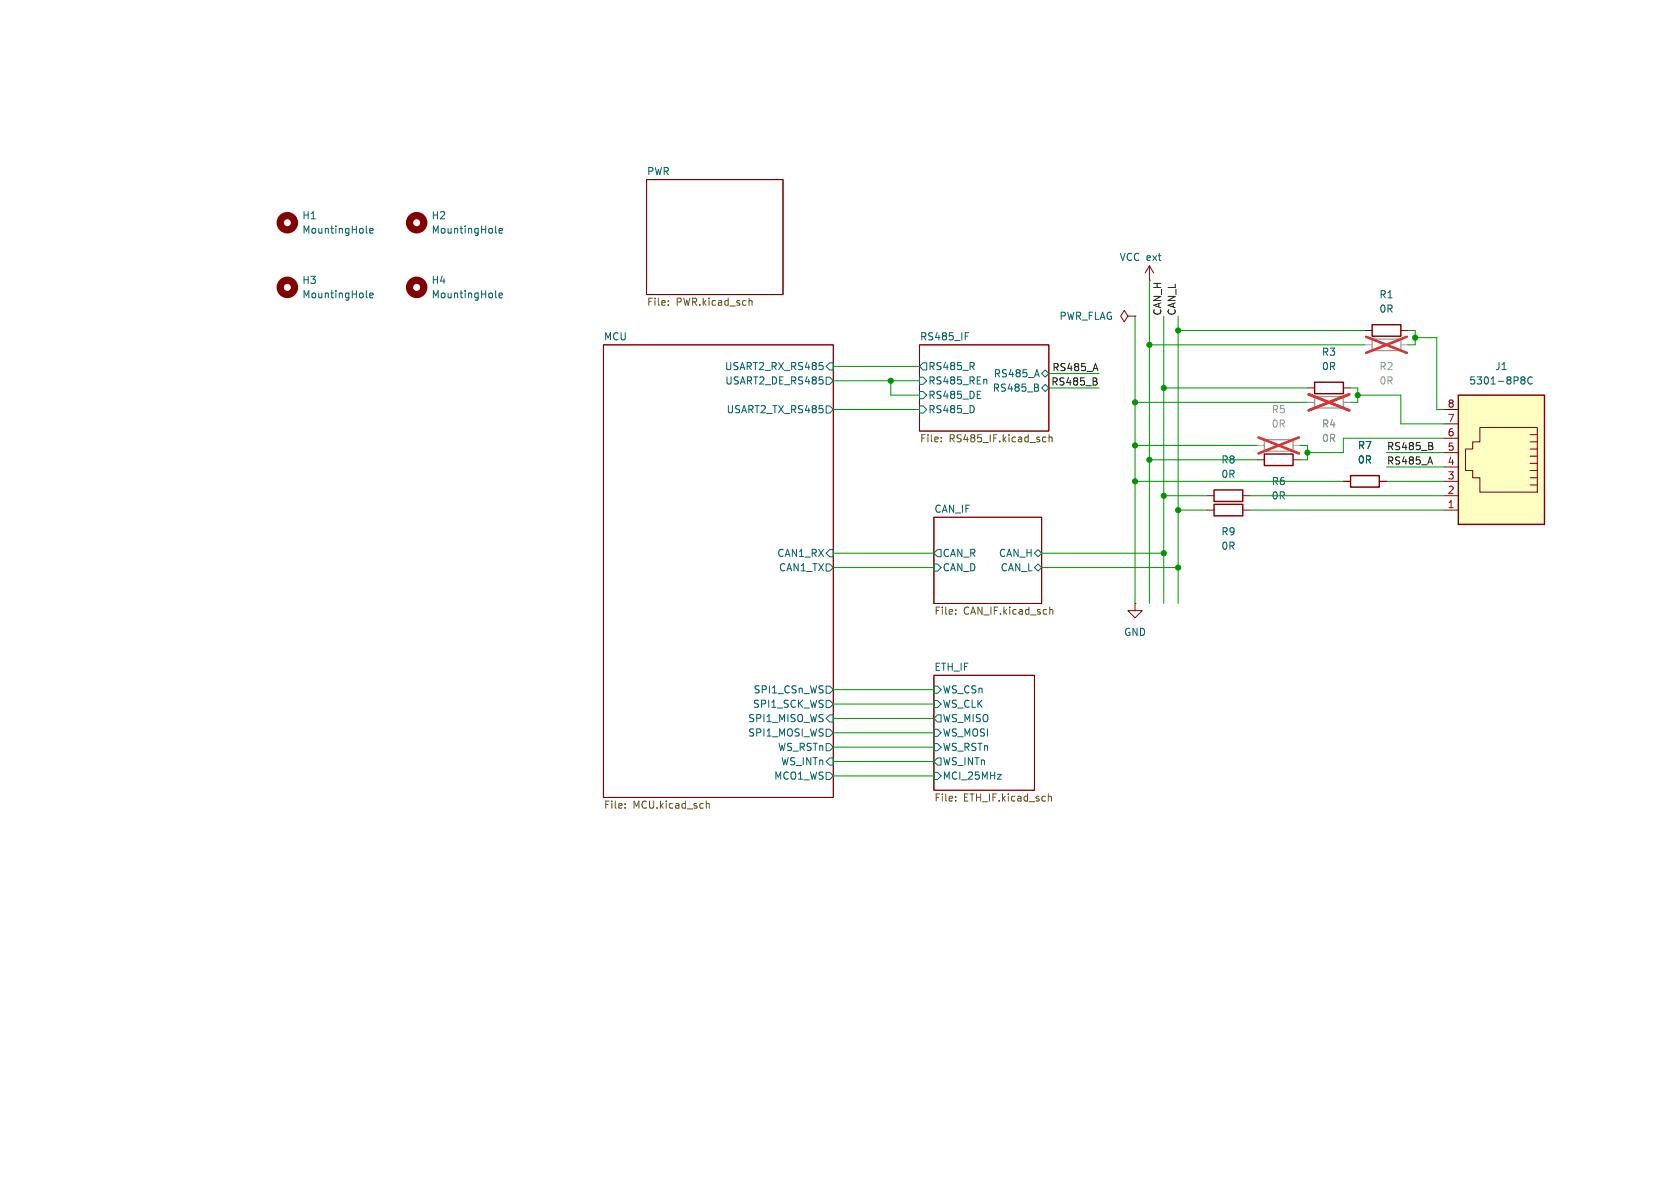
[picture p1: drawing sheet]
<svg xmlns="http://www.w3.org/2000/svg" width="297mm" height="210mm" viewBox="0 0 297 210" stroke-linecap="round" stroke-linejoin="round" font-family="sans-serif">
<path d="M114.3 31.8h24.1v20.3h-24.1zM199.4 55.9l-.6-1-.7 1 .7 1 .6-1h1.3M200.7 55.9h.1M241.3 58.4h1.3M247.6 58.4h1.3M106.7 61h40.6v80h-40.6zM162.6 61h22.8v15.2h-22.8zM165.1 91.4h19v15.3h-19zM165.1 119.4h17.8v20.3h-17.8zM200.7 106.7v1.3h-1.3l1.3 1.2 1.2-1.2h-1.2M200.7 106.7h.1" fill="none" stroke="#840000" stroke-width=".18"/>
<g fill="none" stroke="#006464" stroke-width=".18">
<path d="M170.6 58.8h.6M144.9 64.1h.6M145.4 64.6l.1 .2-.1 .5M145.5 67.2v.6M146 66.7h.7l.6 .6-.6 .6h-.7zM146 64.8l.7-.7h.6v1.3h-.6zM146 71.8h.7l.6 .6-.6 .6h-.7zM162.6 66.7h.6l.6 .6-.6 .6h-.6zM162.6 69.2h.6l.6 .7-.6 .6h-.6zM162.6 71.8h.6l.6 .6-.6 .6h-.6zM163.2 64.1h.6v1.3h-.6l-.6-.6zM172.2 72v.7"/>
<path d="M172.8 70.4h.6M172.8 69.2h.6M174.3 67l.2 .2v.7M183.5 68.6l.1 .1-.1 .4M183.5 68v.4M184.1 66l.7-.6 .6 .6-.6 .7zM184.1 68.6l.7-.7 .6 .7-.6 .6zM146 99.7h.7l.6 .6-.6 .7h-.7zM146.7 97.2h.6v1.2h-.6l-.7-.6zM165.1 99.7h.6l.7 .6-.7 .7h-.6zM165.7 97.2h.7v1.2h-.7l-.6-.6zM182.9 97.8l.6-.6 .6 .6-.6 .6z"/>
<path d="M182.9 100.3l.6-.6 .6 .6-.6 .7zM146 136.5h.7l.6 .7-.6 .6h-.7zM146 121.3h.7l.6 .6-.6 .7h-.7zM146 128.9h.7l.6 .6-.6 .7h-.7zM146 123.8h.7l.6 .7-.6 .6h-.7zM146 131.4h.7l.6 .7-.6 .6h-.7zM146 134.6l.7-.6h.6v1.3h-.6zM146.7 126.4h.6v1.2h-.6l-.7-.6zM165.1 123.8h.6l.7 .7-.7 .6h-.6zM165.1 128.9h.6l.7 .6-.7 .7h-.6zM165.1 131.4h.6l.7 .7-.7 .6h-.6zM165.1 121.3h.6l.7 .6-.7 .7h-.6z"/>
<path d="M165.1 136.5h.6l.7 .7-.7 .6h-.6zM165.7 126.4h.7v1.2h-.7l-.6-.6zM165.7 134h.7v1.3h-.7l-.6-.7zM176.3 136.9h.7l-.7 .8h.7"/>
</g>
<g fill="none" stroke="#725600" stroke-width=".18">
<path d="M118.1 53.9v.1M118.1 53.2v.1M132.5 53.2h.4l.1 .8M166.4 78v.1M166.4 77.3v.1M184.6 77.3h.3M184.9 78l-.3 .1M185.5 77.4l.1-.1h.3l.1 .8M185.5 76.8v1.3M168.9 107.8v.1M168.9 108.5v.1M185.6 107.3v1.3"/>
<path d="M185.6 107.9l.2-.2 .3 .1v.8M110.5 142.8v.1M110.5 142.1v.1M124.9 141.6v1.3M124.9 142.2l.1-.2 .3 .1 .1 .8M168.9 141.5v.1M168.9 140.8v.1M185.3 140.3v1.3M185.3 140.9l.2-.1h.3l.1 .8"/>
</g>
<path d="M242.6 59.9h5v2.1h-5z" fill="none" stroke="#a1a1a1" stroke-width=".25"/>
<path d="M241.3 61h1.3M247.6 61h1.3" fill="none" stroke="#a1a1a1" stroke-width=".18"/>
<path d="M241.5 59.5l7.2 2.9M248.7 59.5l-7.2 2.9" fill="none" stroke="#e12e31" stroke-width=".46"/>
<path d="M242.6 57.4h5v2h-5z" fill="none" stroke="#840000" stroke-width=".25"/>
<path d="M257.8 69.9h15.2v22.8h-15.2z" fill="#ffffc2"/>
<g fill="none" stroke="#840000" stroke-width=".18">
<path d="M203.2 49.5h.1M203.2 47l.8 1.3M203.2 47l-.8 1.3M203.2 47v2.5M231.1 68.6h1.3M237.5 68.6h1.3M255.3 72.4h2.5M255.3 74.9h2.5M255.3 77.5h2.5M261.6 75.6h10.2v11.4h-10.2v-2.5h-1.3v-1.3h-1.2v-3.8h1.2v-1.3h1.3zM270.5 79.4h1.3M270.5 76.8h1.3"/>
<path d="M270.5 78.1h1.3M213.4 87.6h1.2M213.4 90.2h1.2M219.7 87.6h1.3M219.7 90.2h1.3M222.2 81.3h1.3M228.6 81.3h1.3M237.5 85.1h1.3M243.8 85.1h1.3M255.3 80h2.5M255.3 82.6h2.5M255.3 85.1h2.5"/>
<path d="M255.3 87.6h2.5M255.3 90.2h2.5M270.5 80.6h1.3M270.5 81.9h1.3M270.5 83.2h1.3M270.5 84.5h1.3M270.5 85.7h1.3"/>
</g>
<path d="M232.4 67.6h5.1v2h-5.1zM257.8 69.9h15.2v22.8h-15.2zM214.6 89.2h5.1v2h-5.1zM214.6 86.6h5.1v2h-5.1zM223.5 80.3h5.1v2h-5.1zM238.8 84.1h5v2h-5z" fill="none" stroke="#840000" stroke-width=".25"/>
<path d="M64.8 52.5l.1 .1M64.8 41l.1 .2M65.4 52.2l.6-.1-.1-.2-.4-.1-.1 .2v.6h.5M65.4 40.8l.6-.1-.1-.3h-.4l-.1 .2v.6h.5M87.6 52.5l.2 .1M87.6 41l.2 .2M88.2 52.2l.6-.1v-.2l-.4-.1-.2 .2 .1 .6h.5M88.2 40.8l.6-.1v-.3h-.4l-.2 .2 .1 .6h.5M269.1 66.6h.3l.2 .3-.2 .3M269.1 67.2h.3M269.4 67.2l.2 .2v.2l-.1 .2-.4 .1M270.9 66.7a.6 .6 0 0 0-.9 .5 .6 .6 0 0 0 .6 .7l.3-.1" fill="none" stroke="#006464" stroke-width=".18"/>
<g fill="none" stroke="#840000" stroke-width="1.3">
<circle cx="50.8" cy="39.4" r="1.27"/>
<circle cx="73.7" cy="39.4" r="1.27"/>
<circle cx="50.8" cy="50.8" r="1.27"/>
<circle cx="73.7" cy="50.8" r="1.27"/>
</g>
<path d="M223.5 77.7h5.1v2.1h-5.1zM232.4 70.1h5.1v2h-5.1z" fill="none" stroke="#a1a1a1" stroke-width=".25"/>
<path d="M222.2 78.7h1.3M228.6 78.7h1.3M231.1 71.1h1.3M237.5 71.1h1.3" fill="none" stroke="#a1a1a1" stroke-width=".18"/>
<path d="M222.5 77.3l7.1 2.9M229.6 77.3l-7.1 2.9M231.4 69.7l7.1 2.8M238.5 69.7l-7.1 2.8" fill="none" stroke="#e12e31" stroke-width=".46"/>
<path d="M193.8 67.5l.2 .1-.2 .4M193.8 66.9v.4M253.2 78.9l.1 .2-.1 .3M253.2 78.3v.4" fill="none" stroke="#0f0f0f" stroke-width=".18"/>
<g fill="none" stroke="#009600" stroke-width=".18">
<path d="M200.7 55.9v50.8M203.2 49.5v57.2M205.7 55.9v50.8M208.3 55.9v50.8M208.3 58.4h33M248.9 58.4h1.3v2.6h-1.3M250.2 59.7h3.8v12.7h1.3M147.3 64.8h15.3M147.3 72.4h15.3M147.3 67.3h15.3M157.5 67.3v2.6h5.1M185.4 68.6h8.9"/>
<path d="M185.4 66h8.9M200.7 78.7h21.5M200.7 71.1h30.4M203.2 61h38.1M205.7 68.6h25.4M229.9 78.7h1.2v2.6h-1.2M238.8 68.6h1.2v2.5h-1.2M240 69.9h7.6v5h7.7M255.3 77.5h-17.8v2.5h-6.4M147.3 97.8h17.8M184.1 97.8h21.6M200.7 85.1h36.8"/>
<path d="M203.2 81.3h19M205.7 87.6h7.7M208.3 90.2h5.1M221 90.2h34.3M221 87.6h34.3M245.1 80h10.2M245.1 85.1h10.2M245.1 82.6h10.2M147.3 100.3h17.8M184.1 100.3h24.2M147.3 124.5h17.8M147.3 137.2h17.8"/>
<path d="M147.3 121.9h17.8M147.3 134.6h17.8M147.3 127h17.8M147.3 129.5h17.8M147.3 132.1h17.8"/>
</g>
<g fill="#009600" stroke="#009600" stroke-width=".18">
<circle cx="250.2" cy="59.7" r=".46"/>
<circle cx="205.7" cy="87.6" r=".46"/>
<circle cx="203.2" cy="81.3" r=".46"/>
<circle cx="208.3" cy="90.2" r=".46"/>
<circle cx="200.7" cy="71.1" r=".46"/>
<circle cx="200.7" cy="85.1" r=".46"/>
<circle cx="200.7" cy="78.7" r=".46"/>
<circle cx="208.3" cy="100.3" r=".46"/>
<circle cx="205.7" cy="97.8" r=".46"/>
<circle cx="157.5" cy="67.3" r=".46"/>
<circle cx="203.2" cy="61" r=".46"/>
<circle cx="208.3" cy="58.4" r=".46"/>
<circle cx="205.7" cy="68.6" r=".46"/>
<circle cx="231.1" cy="80" r=".46"/>
<circle cx="240" cy="69.9" r=".46"/>
</g>
<g font-size="1.8" fill="#006464">
<text x="114.3" y="31">PWR</text>
<text x="53.3" y="39">H1</text>
<text x="53.3" y="41.5">MountingHole</text>
<text x="76.2" y="39">H2</text>
<text x="76.2" y="41.5">MountingHole</text>
<text x="197.8" y="46.3">VCC ext</text>
<text x="53.3" y="50.4">H3</text>
<text x="53.3" y="52.9">MountingHole</text>
<text x="76.2" y="50.4">H4</text>
<text x="76.2" y="52.9">MountingHole</text>
<text x="243.8" y="52.9">R1</text>
<text x="187.2" y="56.7">PWR_FLAG</text>
<text x="243.8" y="55.5">0R</text>
<text x="106.7" y="60.2">MCU</text>
<text x="128.1" y="65.6">USART2_RX_RS485</text>
<text x="162.6" y="60.2">RS485_IF</text>
<text x="164" y="65.6">RS485_R</text>
<text x="233.6" y="63.1">R3</text>
<text x="233.6" y="65.6">0R</text>
<text x="264.2" y="65.6">J1</text>
<text x="128.1" y="68.2">USART2_DE_RS485</text>
<text x="164" y="68.2">RS485_REn</text>
<text x="164" y="70.7">RS485_DE</text>
<text x="175.4" y="69.4">RS485_B</text>
<text x="175.6" y="66.9">RS485_A</text>
<text x="259.6" y="68.2">5301-8P8C</text>
<text x="128.4" y="73.3">USART2_TX_RS485</text>
<text x="164" y="73.3">RS485_D</text>
<text x="215.8" y="82.1">R8</text>
<text x="240" y="79.6">R7</text>
<text x="240" y="82.1">0R</text>
<text x="215.8" y="84.7">0R</text>
<text x="224.7" y="86">R6</text>
<text x="224.7" y="88.5">0R</text>
<text x="165.1" y="90.7">CAN_IF</text>
<text x="215.8" y="94.8">R9</text>
<text x="137.3" y="98.7">CAN1_RX</text>
<text x="137.6" y="101.2">CAN1_TX</text>
<text x="166.6" y="98.7">CAN_R</text>
<text x="166.6" y="101.2">CAN_D</text>
<text x="176.5" y="98.7">CAN_H</text>
<text x="176.8" y="101.2">CAN_L</text>
<text x="215.8" y="97.4">0R</text>
<text x="198.6" y="112.6">GND</text>
<text x="165.1" y="118.7">ETH_IF</text>
<text x="133" y="125.3">SPI1_SCK_WS</text>
<text x="133.1" y="122.8">SPI1_CSn_WS</text>
<text x="166.6" y="125.3">WS_CLK</text>
<text x="166.6" y="122.8">WS_CSn</text>
<text x="132.2" y="127.9">SPI1_MISO_WS</text>
<text x="132.2" y="130.4">SPI1_MOSI_WS</text>
<text x="166.6" y="127.9">WS_MISO</text>
<text x="166.6" y="130.4">WS_MOSI</text>
<text x="137.4" y="132.9">WS_RSTn</text>
<text x="138" y="135.5">WS_INTn</text>
<text x="166.6" y="132.9">WS_RSTn</text>
<text x="166.6" y="135.5">WS_INTn</text>
<text x="136.8" y="138">MCO1_WS</text>
<text x="166.6" y="138">MCI_25MHz</text>
</g>
<g font-size="1.8" fill="#725600">
<text x="114.3" y="54.4">File:</text>
<text x="119.5" y="54.4">PWR.kicad_sch</text>
<text x="162.6" y="78.5">File:</text>
<text x="167.8" y="78.5">RS485_IF.kicad_sch</text>
<text x="165.1" y="109">File:</text>
<text x="170.3" y="109">CAN_IF.kicad_sch</text>
<text x="106.7" y="143.3">File:</text>
<text x="111.9" y="143.3">MCU.kicad_sch</text>
<text x="165.1" y="142">File:</text>
<text x="170.3" y="142">ETH_IF.kicad_sch</text>
</g>
<g font-size="1.8" fill="#0f0f0f">
<text x="205.4" y="55.9" transform="rotate(-90 205.4 55.9)">CAN_H</text>
<text x="207.9" y="55.9" transform="rotate(-90 207.9 55.9)">CAN_L</text>
<text x="185.9" y="65.7">RS485_A</text>
<text x="185.8" y="68.2">RS485_B</text>
<text x="245.1" y="79.7">RS485_B</text>
<text x="245.1" y="82.2">RS485_A</text>
</g>
<g font-size="1.8" fill="#989898">
<text x="243.8" y="65.6">R2</text>
<text x="243.8" y="68.2">0R</text>
<text x="224.7" y="73.3">R5</text>
<text x="224.7" y="75.8">0R</text>
<text x="233.6" y="75.8">R4</text>
<text x="233.6" y="78.3">0R</text>
</g>
<g font-size="1.8" fill="#a90000">
<text x="255.8" y="72.1">8</text>
<text x="255.8" y="74.7">7</text>
<text x="255.8" y="77.2">6</text>
<text x="255.8" y="79.8">5</text>
<text x="255.8" y="82.3">4</text>
<text x="255.8" y="84.8">3</text>
<text x="255.8" y="87.4">2</text>
<text x="255.8" y="89.9">1</text>
</g>
</svg>
